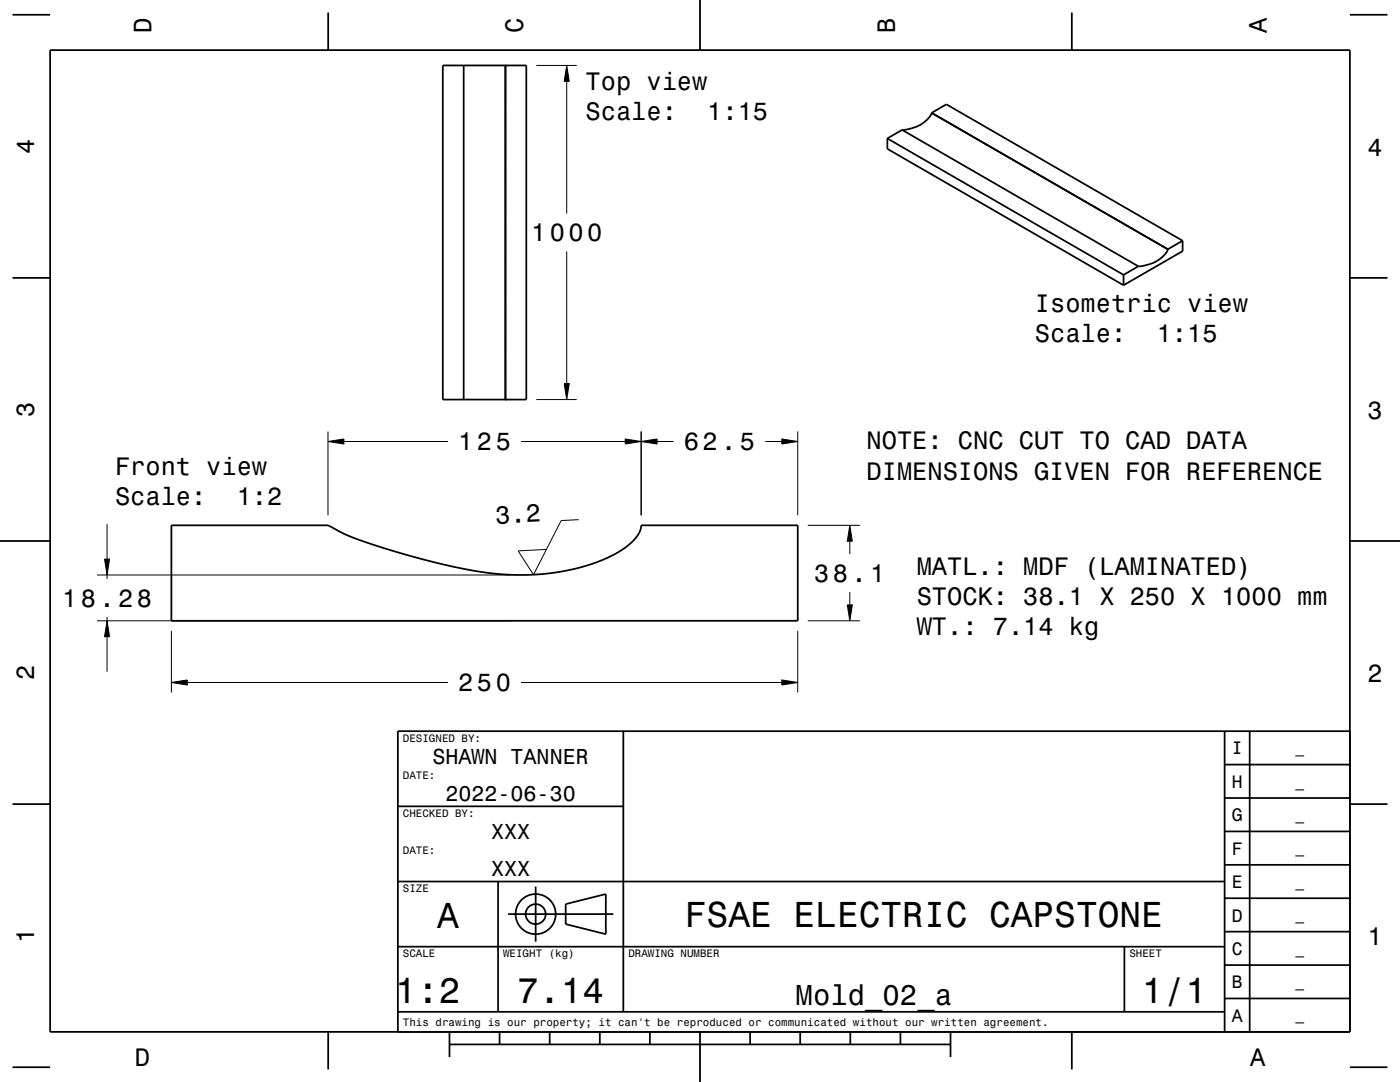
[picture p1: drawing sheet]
<svg xmlns="http://www.w3.org/2000/svg" width="279mm" height="216mm" viewBox="0 0 279 216" stroke-linecap="round" stroke-linejoin="round" font-family="sans-serif">
<g fill="none" stroke="#000" stroke-width=".2">
<path d="M100.9 13.1v2.3M100.9 16.9v4M107 13.1h8.1M113.1 13.1l.5 3.1h-1zM113.1 16.2v26.4M100.9 22.4v4M100.9 27.9v4M100.9 33.4v4M100.9 38.9v4M100.9 44.4v4M100.9 49.9v4M100.9 55.4v4"/>
<path d="M113.1 50.2v26.4M100.9 79.7h.1M100.9 60.9v4M100.9 66.4v4M100.9 71.9v4M100.9 77.4v2.3M107 79.7h8.1M112.6 76.6h1l-.5 3.1zM65.5 88.1l3.1-.5v1zM65.5 86.1v16.7M68.6 88.1h20.8M104 88.1h20.8"/>
<path d="M124.8 87.6l3.2 .5-3.2 .5zM128 88.1l3.1-.5v1zM128 86.1v16.7M131.1 88.1h3.3M152.7 88.1h3.3M156 87.6l3.2 .5-3.2 .5zM159.2 86.1v16.7M19.4 114.7h82.6M20.9 111.6h1l-.5 3.1zM21.4 104.6v7M21.4 114.7v.8M115.5 103.7l-3.5 .2-5.5 10.8-3.1-4.8 5.7-.3"/>
<path d="M161.2 104.8h10.4M169.6 104.8l.5 3.2h-1zM169.6 108v2.6M169.6 118.1v2.6M19.4 123.9h82.6M21.4 123.9l.5 3.1h-1zM21.4 123.1v.8M21.4 127v7M34.2 136.2l3.2-.5v1zM34.2 125.9v12.3M37.4 136.2h52M104 136.2h52"/>
<path d="M156 135.7l3.2 .5-3.2 .5zM159.2 125.9v12.3M161.2 123.9h10.4M169.1 120.7h1l-.5 3.2z"/>
</g>
<g fill="none" stroke="#000" stroke-width=".35">
<path d="M2.5 2.9h7.5M10 10h259.4v195.9h-259.4zM65.5 2.5v7.5M88.4 13.1h16.6v66.6h-16.6zM92.5 13.1v66.6M100.9 13.1v66.6M139.7 0v10M213.9 2.5v7.5M269.4 2.9h7.5M177.1 27.6v2.1l47.1 27.2M177.1 27.6l47.1 27.2M180 25.9l-2.9 1.7"/>
<path d="M180 25.9l47.2 27.2M185.9 22.5l-.2 .5-.6 .8-1.6 1.2-1.8 .7-1.7 .2M185.9 22.5l47.2 27.2M185.9 22.5l3-1.7 47.1 27.2M2.5 55.4h7.5M224.2 54.8v2.1M227.2 53.1l-3 1.7M233.1 49.7l-.7 1.2-1.6 1.2-1.7 .7-1.9 .3M233.1 49.7h.1M236 48v2.1l-11.8 6.8M236 48l-2.9 1.7M269.4 55.4h7.5"/>
<path d="M0 107.9h10M34.2 104.8h31.3a43.3 43.3 0 0 0 11 4.5 111.8 111.8 0 0 0 24.3 5.3 41.5 41.5 0 0 0 22.6-4.4 9.1 9.1 0 0 0 4.5-4.7l.1-.7h31.2v19.1h-125zM269.4 107.9h10M124.4 145.9v56M244.4 159.2h25M244.4 152.6h25M244.4 145.9v60M249.4 145.9v60M269.4 145.9h-190v60M2.5 160.5h7.5M79.4 175.9h165M79.4 160.9h45"/>
<path d="M99.4 175.9v26M106.9 176.9v11M244.4 179.2h25M244.4 172.6h25M244.4 165.9h25M269.4 160.5h7.5M79.4 188.9h165M101.4 182.4h21M112.9 180.4l8-2v8l-8-2zM224.4 188.9v13M244.4 199.2h25M244.4 192.6h25"/>
<path d="M244.4 185.9h25M2.5 213h7.5M65.5 205.9v7.5M79.4 201.9h165M89.7 208.4h100M89.7 205.9v5M99.7 205.9v2.5M109.7 205.9v2.5M119.7 205.9v2.5M129.7 205.9v2.5M139.7 205.9v10M149.7 205.9v2.5"/>
<path d="M159.7 205.9v2.5M169.7 205.9v2.5M179.7 205.9v2.5M189.7 205.9v5M213.9 205.9v7.5M269.4 213h7.5"/>
<circle cx="106.9" cy="182.4" r="2"/>
<circle cx="106.9" cy="182.4" r="4"/>
</g>
<g fill="#000">
<path d="M113.1 13.1l.5 3.1h-1z" fill-rule="evenodd"/>
<path d="M112.6 76.6h1l-.5 3.1z" fill-rule="evenodd"/>
<path d="M65.5 88.1l3.1-.5v1z" fill-rule="evenodd"/>
<path d="M124.8 87.6l3.2 .5-3.2 .5z" fill-rule="evenodd"/>
<path d="M128 88.1l3.1-.5v1z" fill-rule="evenodd"/>
<path d="M156 87.6l3.2 .5-3.2 .5z" fill-rule="evenodd"/>
<path d="M20.9 111.6h1l-.5 3.1z" fill-rule="evenodd"/>
<path d="M169.6 104.8l.5 3.2h-1z" fill-rule="evenodd"/>
<path d="M21.4 123.9l.5 3.1h-1z" fill-rule="evenodd"/>
<path d="M34.2 136.2l3.2-.5v1z" fill-rule="evenodd"/>
<path d="M156 135.7l3.2 .5-3.2 .5z" fill-rule="evenodd"/>
<path d="M169.1 120.7h1l-.5 3.2z" fill-rule="evenodd"/>
</g>
<g font-size="7.2">
<text x="87.2" y="185.2">A</text>
<text x="136.7" y="185">FSAE ELECTRIC CAPSTONE</text>
<text x="78.9" y="200.2">1:2</text>
<text x="103.2" y="200.2">7.14</text>
<text x="227.9" y="200.2">1/1</text>
</g>
<text font-size="5.8" x="158.8" y="200.5">Mold_02_a</text>
<text font-size="5.1" x="98.9" y="104.5" transform="rotate(-3 98.9 104.5)">3.2</text>
<g font-size="5">
<text x="30.2" y="6.5" transform="rotate(-90 30.2 6.5)">D</text>
<text x="104.4" y="6.5" transform="rotate(-90 104.4 6.5)">C</text>
<text x="178.6" y="6.5" transform="rotate(-90 178.6 6.5)">B</text>
<text x="252.8" y="6.5" transform="rotate(-90 252.8 6.5)">A</text>
<text x="116.9" y="17.9">Top view</text>
<text x="116.9" y="24">Scale:</text>
<text x="141.2" y="24">1:15</text>
<text x="6.8" y="30.7" transform="rotate(-90 6.8 30.7)">4</text>
<text x="272.9" y="31">4</text>
<text x="106" y="48.1">1000</text>
<text x="206.6" y="62.2">Isometric view</text>
<text x="206.6" y="68.3">Scale:</text>
<text x="230.8" y="68.3">1:15</text>
<text x="6.8" y="83.2" transform="rotate(-90 6.8 83.2)">3</text>
<text x="272.9" y="83.5">3</text>
<text x="91.5" y="89.8">125</text>
<text x="136.5" y="89.8">62.5</text>
<text x="173" y="89.7">NOTE: CNC CUT TO CAD DATA</text>
<text x="23" y="94.7">Front view</text>
<text x="173" y="95.7">DIMENSIONS GIVEN FOR REFERENCE</text>
<text x="23" y="100.7">Scale:</text>
<text x="47.2" y="100.7">1:2</text>
<text x="162.5" y="116.1">38.1</text>
<text x="183" y="114.7">MATL.: MDF (LAMINATED)</text>
<text x="12.4" y="121.1">18.28</text>
<text x="183" y="120.7">STOCK: 38.1 X 250 X 1000 mm</text>
<text x="183" y="126.8">WT.: 7.14 kg</text>
<text x="6.8" y="135.7" transform="rotate(-90 6.8 135.7)">2</text>
<text x="91.5" y="137.9">250</text>
<text x="272.9" y="136">2</text>
<text x="6.8" y="188.2" transform="rotate(-90 6.8 188.2)">1</text>
<text x="272.9" y="188.5">1</text>
<text x="26.9" y="212.7">D</text>
<text x="249.5" y="212.7">A</text>
</g>
<g font-size="4.3">
<text x="86.3" y="152.4">SHAWN TANNER</text>
<text x="88.9" y="159.9">2022-06-30</text>
<text x="98" y="167.4">XXX</text>
<text x="98" y="174.9">XXX</text>
</g>
<g font-size="3.6">
<text x="245.8" y="150.5">I</text>
<text x="245.8" y="157.2">H</text>
<text x="245.8" y="163.9">G</text>
<text x="245.8" y="170.5">F</text>
<text x="245.8" y="177.2">E</text>
<text x="245.8" y="183.9">D</text>
<text x="245.8" y="190.5">C</text>
<text x="245.8" y="197.2">B</text>
<text x="245.8" y="203.9">A</text>
</g>
<g font-size="2.9">
<text x="258.5" y="150.3">_</text>
<text x="258.5" y="156.9">_</text>
<text x="258.5" y="163.6">_</text>
<text x="258.5" y="170.3">_</text>
<text x="258.5" y="176.9">_</text>
<text x="258.5" y="183.6">_</text>
<text x="258.5" y="190.3">_</text>
<text x="258.5" y="196.9">_</text>
<text x="258.5" y="203.6">_</text>
</g>
<g font-size="2.2">
<text x="80.4" y="148">DESIGNED BY:</text>
<text x="80.4" y="155.5">DATE:</text>
<text x="80.4" y="163">CHECKED BY:</text>
<text x="80.4" y="170.5">DATE:</text>
<text x="80.4" y="178">SIZE</text>
<text x="80.4" y="191">SCALE</text>
<text x="100.4" y="191">WEIGHT (kg)</text>
<text x="125.4" y="191">DRAWING NUMBER</text>
<text x="225.4" y="191">SHEET</text>
<text x="80.4" y="204.7">This drawing is our property; it can't be reproduced or communicated without our written agreement.</text>
</g>
</svg>
